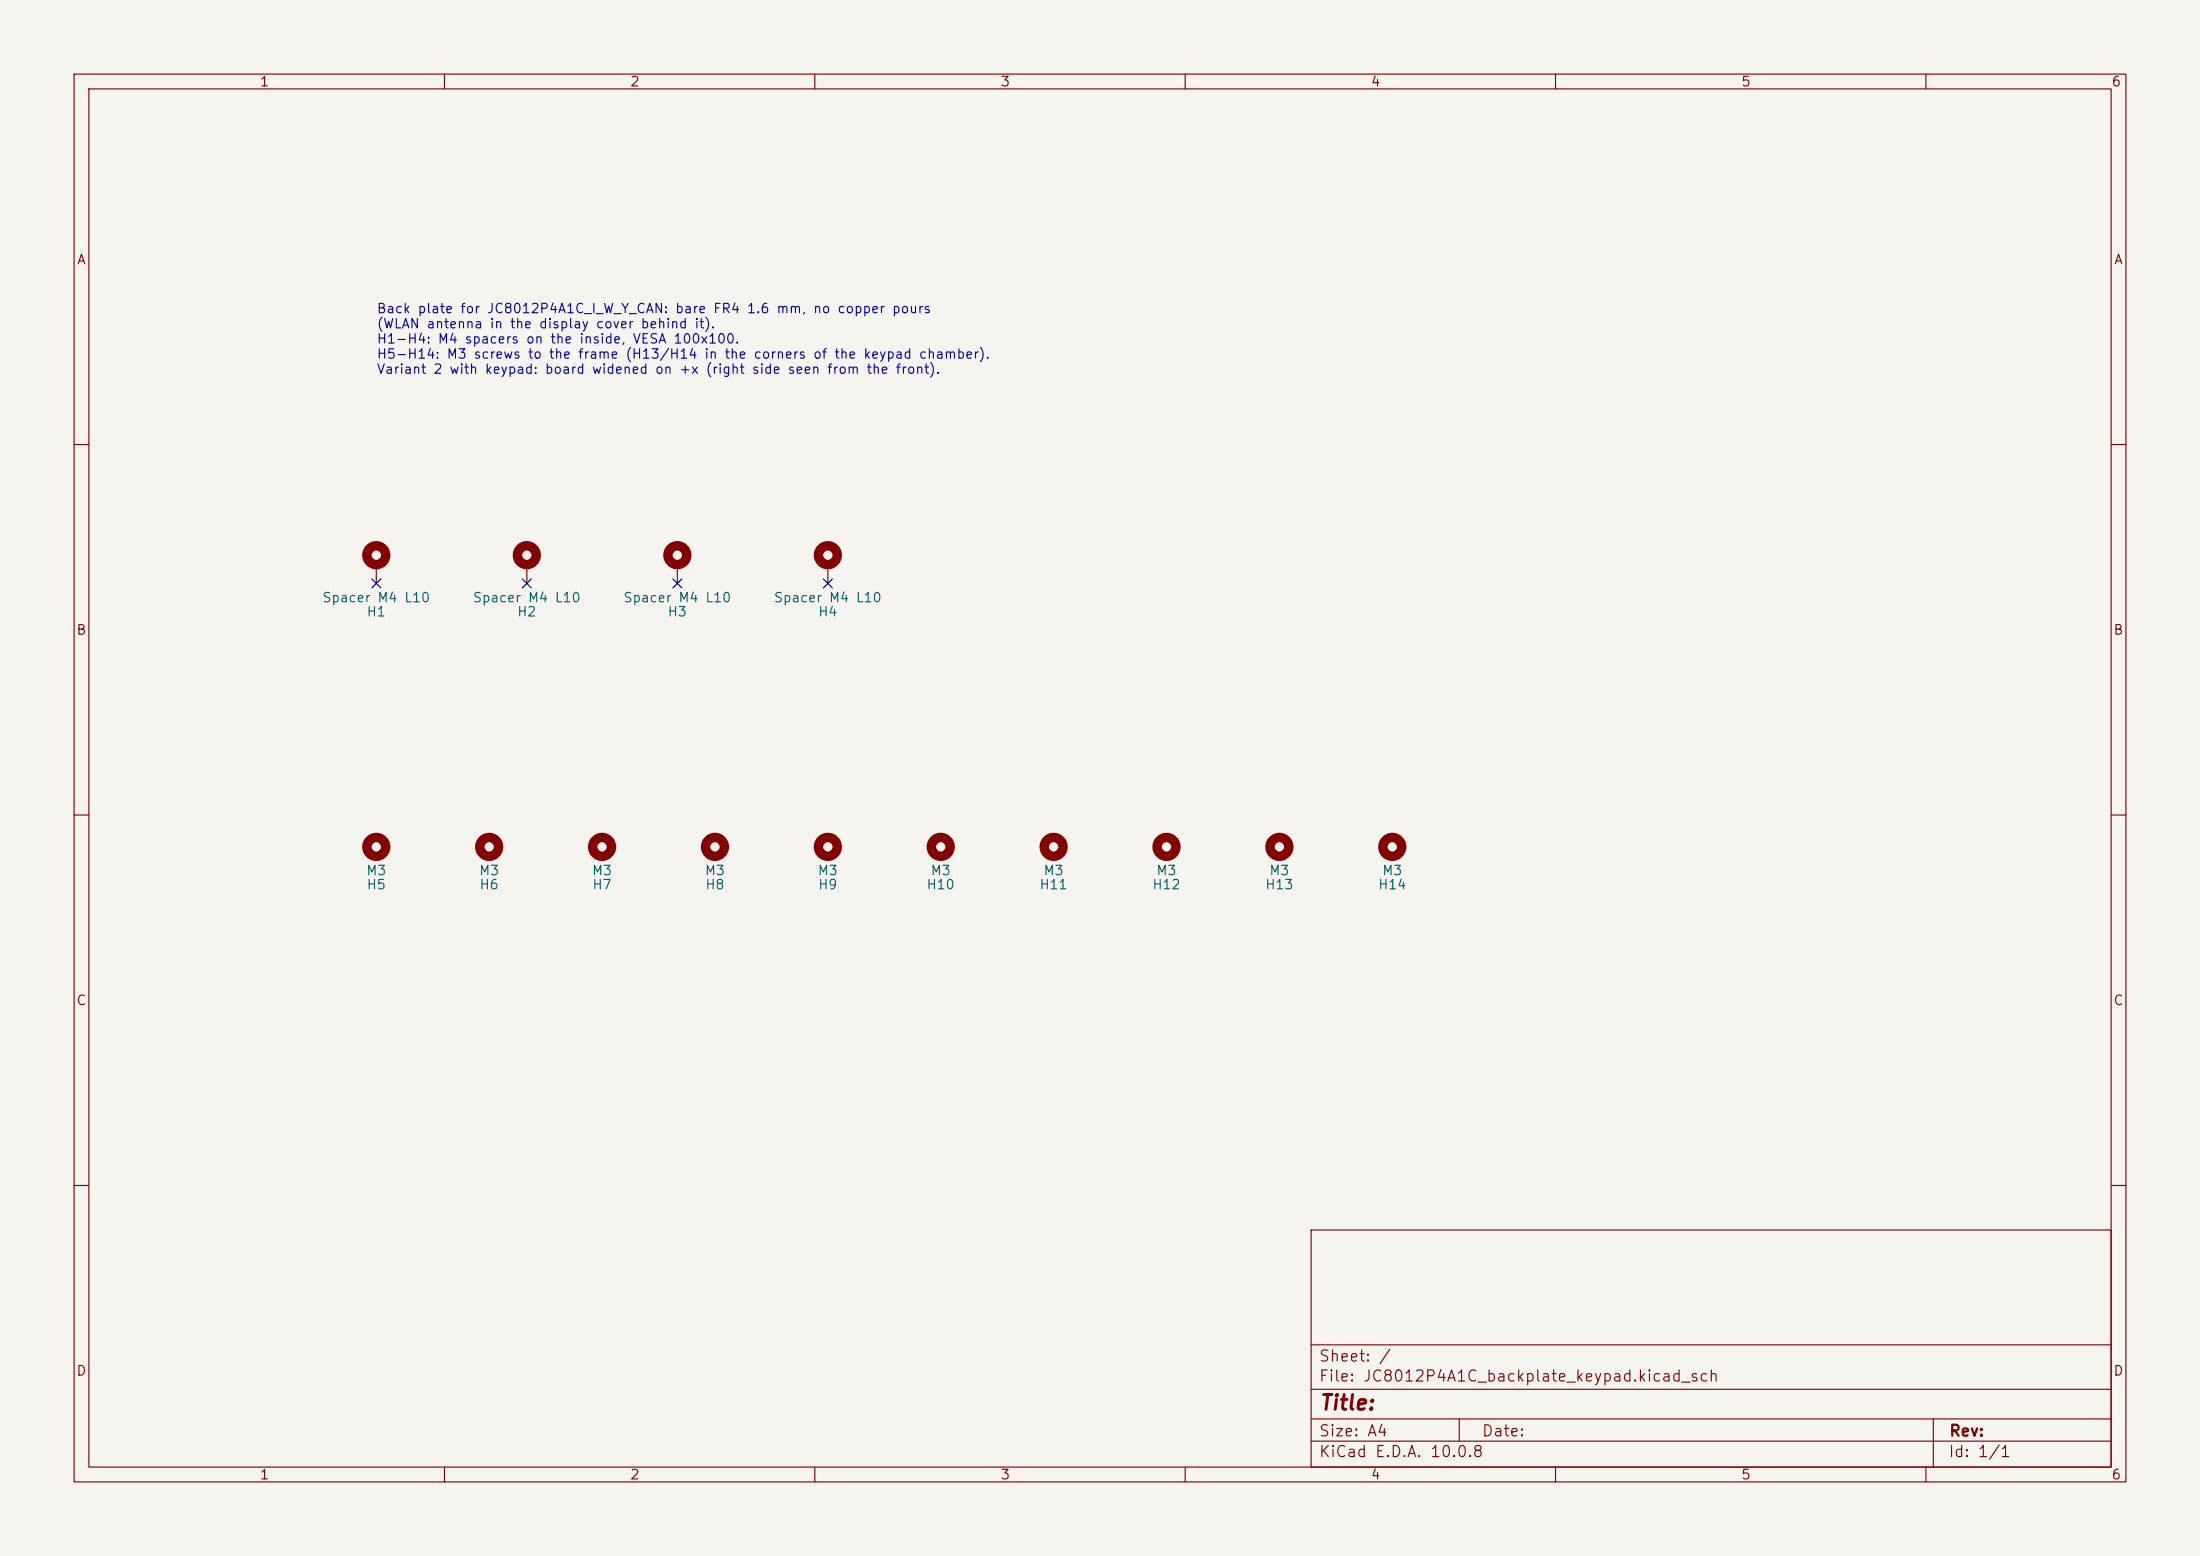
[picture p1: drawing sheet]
<svg xmlns="http://www.w3.org/2000/svg" width="297mm" height="210mm" viewBox="0 0 297 210" stroke-linecap="round" stroke-linejoin="round" font-family="sans-serif">
<path d="M0 0h297v210h-297z" fill="#f5f4ef" stroke="#f5f4ef" stroke-width=".14"/>
<g fill="none" stroke="#840000" stroke-width=".15">
<path d="M10 10h277v190h-277zM12 12h273v186h-273zM60 10v2M110 10v2M160 10v2M210 10v2M260 10v2M10 60h2M50.8 76.2v2.5M71.1 76.2v2.5M91.4 76.2v2.5M111.8 76.2v2.5"/>
<path d="M285 60h2M10 110h2M285 110h2M10 160h2M177 166h108v32h-108zM285 160h2M60 198v2M110 198v2M160 198v2M177 194.5h108M177 191.5h108M177 187.5h108"/>
<path d="M177 181.5h108M197 191.5v3M210 198v2M260 198v2M261 191.5v6.5"/>
</g>
<g fill="none" stroke="#840000" stroke-width="1.3">
<circle cx="50.8" cy="74.9" r="1.27"/>
<circle cx="71.1" cy="74.9" r="1.27"/>
<circle cx="91.4" cy="74.9" r="1.27"/>
<circle cx="111.8" cy="74.9" r="1.27"/>
<circle cx="50.8" cy="114.3" r="1.27"/>
<circle cx="66" cy="114.3" r="1.27"/>
<circle cx="81.3" cy="114.3" r="1.27"/>
<circle cx="96.5" cy="114.3" r="1.27"/>
<circle cx="111.8" cy="114.3" r="1.27"/>
<circle cx="127" cy="114.3" r="1.27"/>
<circle cx="142.2" cy="114.3" r="1.27"/>
<circle cx="157.5" cy="114.3" r="1.27"/>
<circle cx="172.7" cy="114.3" r="1.27"/>
<circle cx="188" cy="114.3" r="1.27"/>
</g>
<path d="M50.2 78.1l1.2 1.2M51.4 78.1l-1.2 1.2M70.5 78.1l1.2 1.2M71.7 78.1l-1.2 1.2M90.8 78.1l1.2 1.2M92 78.1l-1.2 1.2M111.2 78.1l1.2 1.2M112.4 78.1l-1.2 1.2" fill="none" stroke="#000084" stroke-width=".15"/>
<text font-size="2" fill="#840000" x="178" y="190.8">Title:</text>
<g font-size="1.5" fill="#840000">
<text x="178" y="184.1">Sheet: /</text>
<text x="178" y="186.8">File: JC8012P4A1C_backplate_keypad.kicad_sch</text>
<text x="178" y="197">KiCad E.D.A. 10.0.8</text>
<text x="178" y="194.2">Size: A4</text>
<text x="200" y="194.2">Date:</text>
<text x="263" y="197">Id: 1/1</text>
<text x="263" y="194.2">Rev:</text>
</g>
<g font-size="1.3" fill="#840000">
<text x="35" y="12">1</text>
<text x="85" y="12">2</text>
<text x="135" y="12">3</text>
<text x="185" y="12">4</text>
<text x="235" y="12">5</text>
<text x="285" y="12">6</text>
<text x="10.3" y="36">A</text>
<text x="285.3" y="36">A</text>
<text x="10.2" y="86">B</text>
<text x="285.2" y="86">B</text>
<text x="10.2" y="136">C</text>
<text x="285.2" y="136">C</text>
<text x="10.2" y="186">D</text>
<text x="285.2" y="186">D</text>
<text x="35" y="200">1</text>
<text x="85" y="200">2</text>
<text x="135" y="200">3</text>
<text x="185" y="200">4</text>
<text x="235" y="200">5</text>
<text x="285" y="200">6</text>
</g>
<g font-size="1.3" fill="#0000c2">
<text x="50.8" y="42.6">Back plate for JC8012P4A1C_I_W_Y_CAN: bare FR4 1.6 mm, no copper pours</text>
<text x="50.8" y="44.6">(WLAN antenna in the display cover behind it).</text>
<text x="50.8" y="46.7">H1-H4: M4 spacers on the inside, VESA 100x100.</text>
<text x="50.8" y="48.7">H5-H14: M3 screws to the frame (H13/H14 in the corners of the keypad chamber).</text>
<text x="50.8" y="50.8">Variant 2 with keypad: board widened on +x (right side seen from the front).</text>
</g>
<g font-size="1.3" fill="#006464">
<text x="43.4" y="81.6">Spacer M4 L10</text>
<text x="49.4" y="83.5">H1</text>
<text x="63.7" y="81.6">Spacer M4 L10</text>
<text x="69.7" y="83.5">H2</text>
<text x="84.1" y="81.6">Spacer M4 L10</text>
<text x="90" y="83.5">H3</text>
<text x="104.4" y="81.6">Spacer M4 L10</text>
<text x="110.4" y="83.5">H4</text>
<text x="49.3" y="118.4">M3</text>
<text x="64.6" y="118.4">M3</text>
<text x="79.8" y="118.4">M3</text>
<text x="95.1" y="118.4">M3</text>
<text x="110.3" y="118.4">M3</text>
<text x="125.5" y="118.4">M3</text>
<text x="140.8" y="118.4">M3</text>
<text x="156" y="118.4">M3</text>
<text x="171.3" y="118.4">M3</text>
<text x="186.5" y="118.4">M3</text>
<text x="49.4" y="120.3">H5</text>
<text x="64.6" y="120.3">H6</text>
<text x="79.9" y="120.3">H7</text>
<text x="95.1" y="120.3">H8</text>
<text x="110.4" y="120.3">H9</text>
<text x="125" y="120.3">H10</text>
<text x="140.2" y="120.3">H11</text>
<text x="155.5" y="120.3">H12</text>
<text x="170.7" y="120.3">H13</text>
<text x="186" y="120.3">H14</text>
</g>
</svg>
